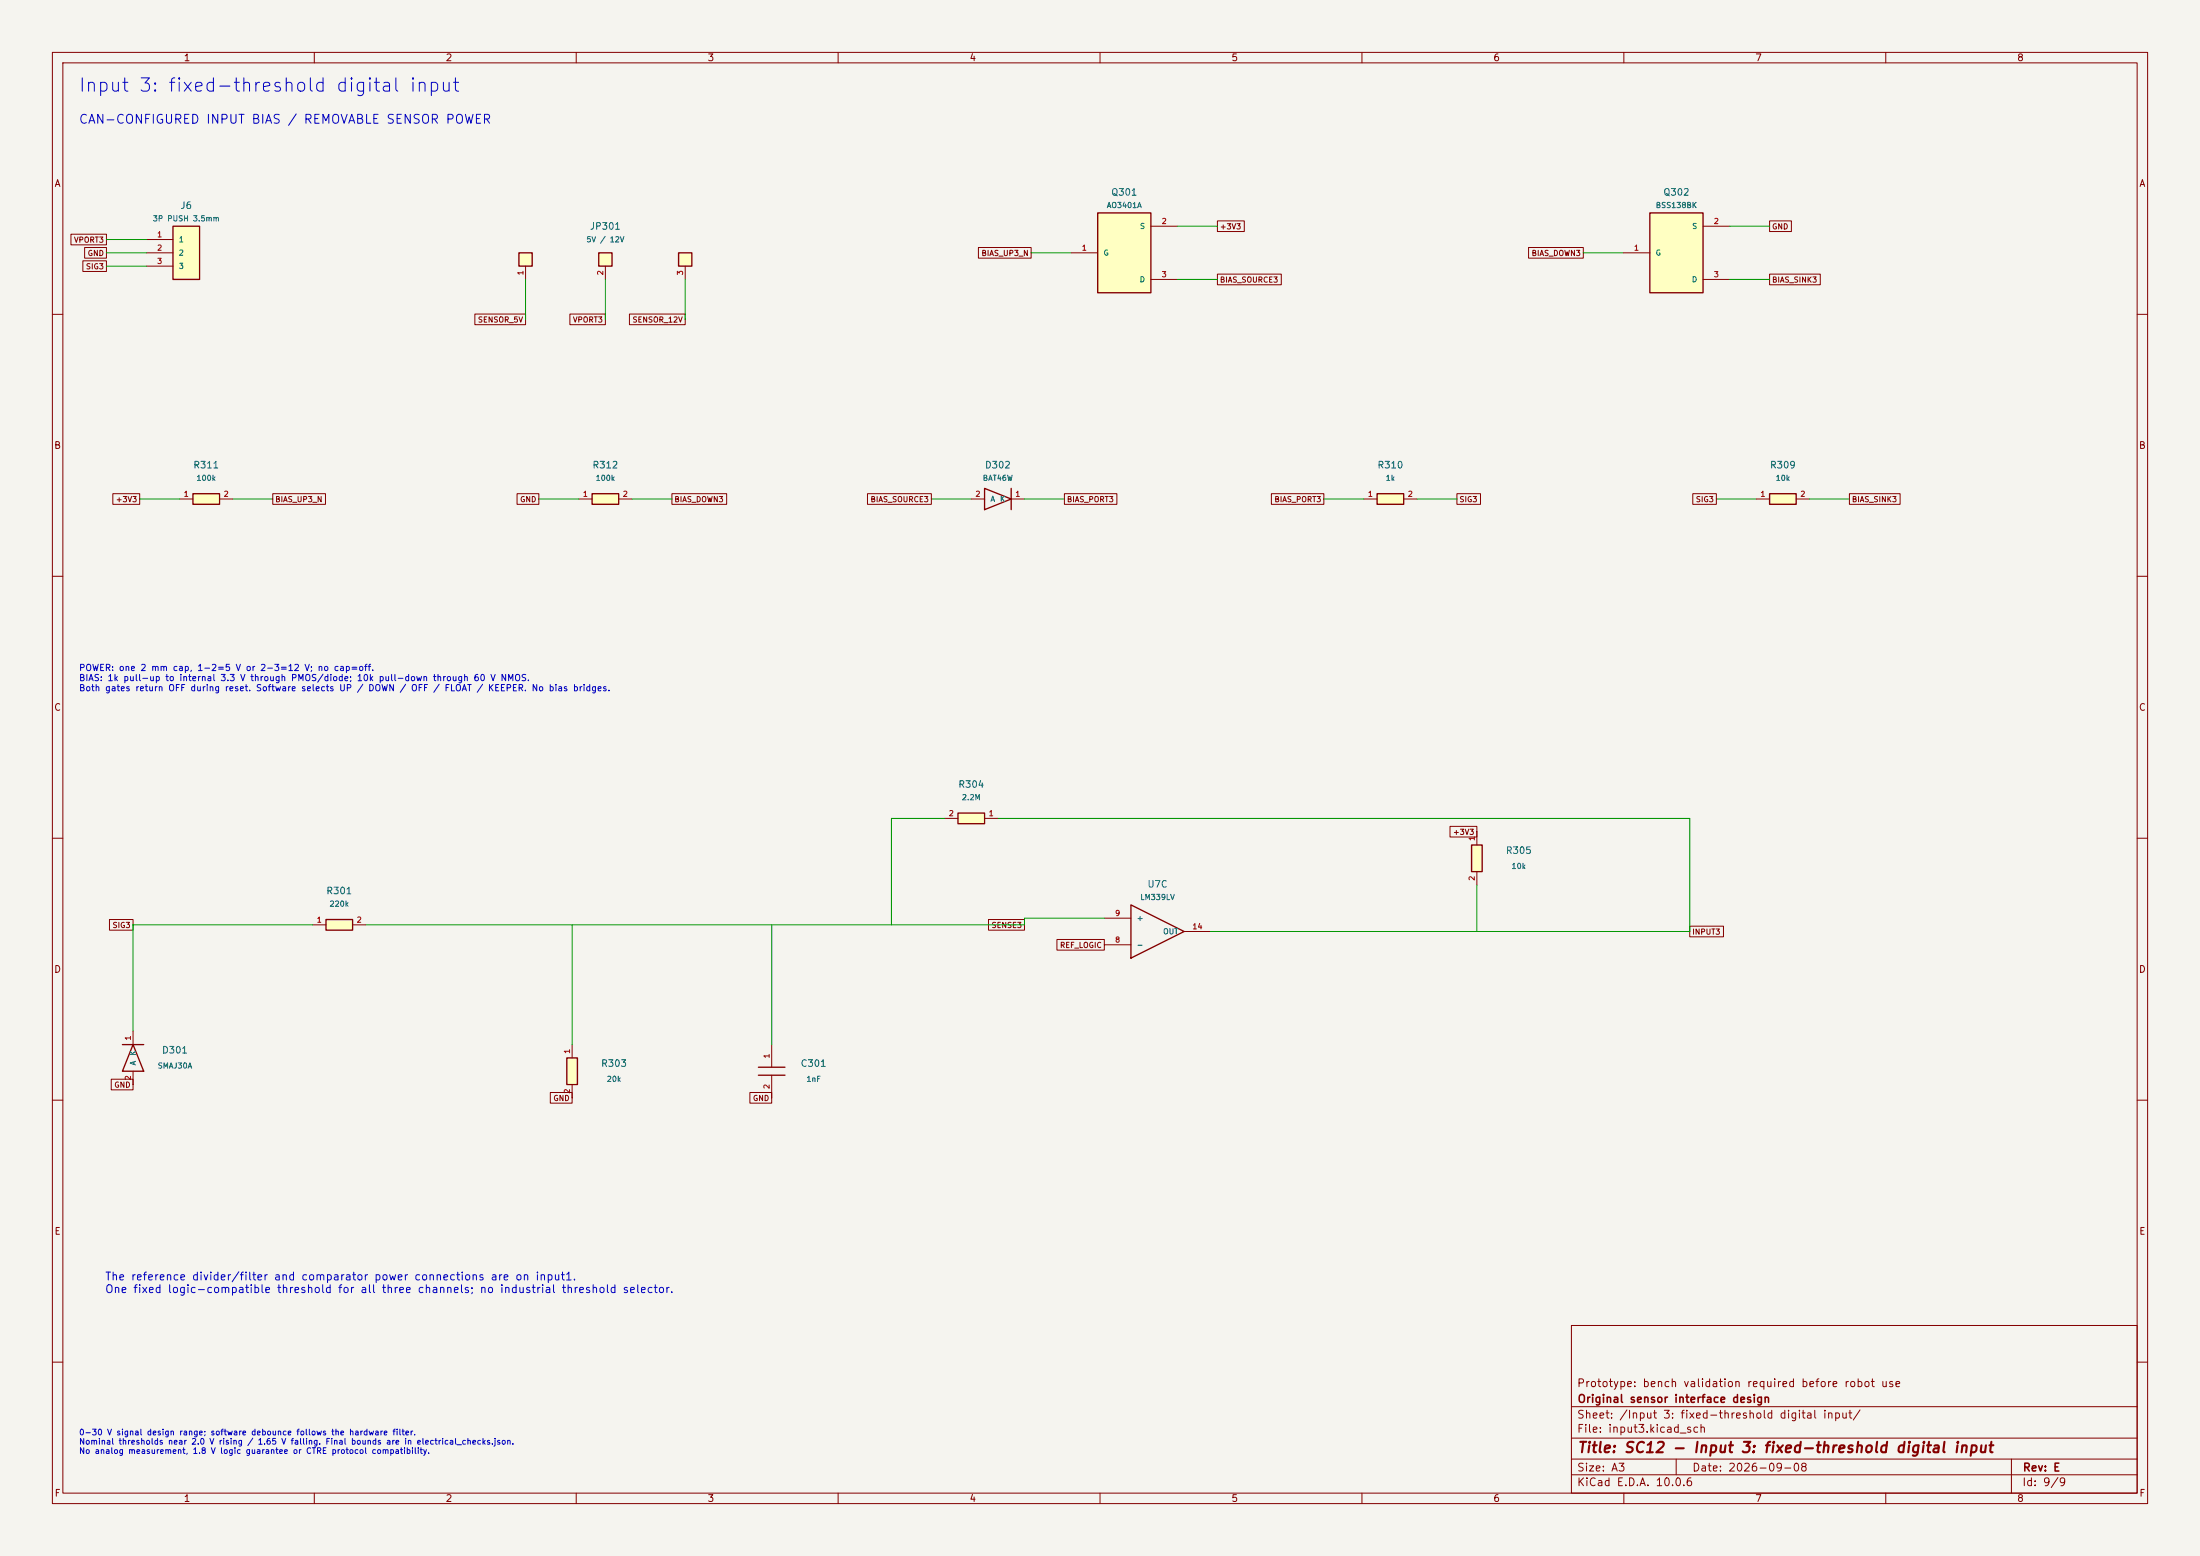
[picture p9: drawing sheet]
(kicad_sch (version 20250114) (generator "eeschema") (paper "A3")
(title_block (title "SC12 - Input 3: fixed-threshold digital input") (date "2026-09-08") (rev "E") (company "Original sensor interface design") (comment 1 "Prototype: bench validation required before robot use"))
(lib_symbols
(symbol "FRC_Sensor_CAN:C" (pin_names (offset 1.016)) (in_bom yes) (on_board yes)
(property "Reference" "C" (at 0 10 0) (effects (font (size 1.27 1.27))))
(property "Value" "C" (at 0 7 0) (effects (font (size 1.27 1.27))))
(property "Footprint" "" (at 0 0 0) (effects (font (size 1.27 1.27)) (hide yes)))
(property "Datasheet" "" (at 0 0 0) (effects (font (size 1.27 1.27)) (hide yes)))
(symbol "C_1_1" (polyline (pts (xy -0.762 -2.54) (xy -0.762 2.54)) (stroke (width 0.254) (type default)) (fill (type none)))(polyline (pts (xy 0.762 -2.54) (xy 0.762 2.54)) (stroke (width 0.254) (type default)) (fill (type none)))
(pin passive line (at -5.08 0 0) (length 4.318) (name "" (effects (font (size 1.016 1.016)))) (number "1" (effects (font (size 1.016 1.016)))))
(pin passive line (at 5.08 0 180) (length 4.318) (name "" (effects (font (size 1.016 1.016)))) (number "2" (effects (font (size 1.016 1.016)))))))
(symbol "FRC_Sensor_CAN:COMP4" (pin_names (offset 1.016)) (in_bom yes) (on_board yes)
(property "Reference" "U" (at 0 10 0) (effects (font (size 1.27 1.27))))
(property "Value" "COMP4" (at 0 7 0) (effects (font (size 1.27 1.27))))
(property "Footprint" "" (at 0 0 0) (effects (font (size 1.27 1.27)) (hide yes)))
(property "Datasheet" "" (at 0 0 0) (effects (font (size 1.27 1.27)) (hide yes)))
(symbol "COMP4_1_1" (polyline (pts (xy -5.08 -5.08) (xy -5.08 5.08) (xy 5.08 0) (xy -5.08 -5.08)) (stroke (width 0.254) (type default)) (fill (type none)))
(pin input line (at -10.16 2.54 0) (length 5.08) (name "+" (effects (font (size 1.016 1.016)))) (number "5" (effects (font (size 1.016 1.016)))))
(pin input line (at -10.16 -2.54 0) (length 5.08) (name "-" (effects (font (size 1.016 1.016)))) (number "4" (effects (font (size 1.016 1.016)))))
(pin open_collector line (at 10.16 0 180) (length 5.08) (name "OUT" (effects (font (size 1.016 1.016)))) (number "2" (effects (font (size 1.016 1.016))))))
(symbol "COMP4_2_1" (polyline (pts (xy -5.08 -5.08) (xy -5.08 5.08) (xy 5.08 0) (xy -5.08 -5.08)) (stroke (width 0.254) (type default)) (fill (type none)))
(pin input line (at -10.16 2.54 0) (length 5.08) (name "+" (effects (font (size 1.016 1.016)))) (number "7" (effects (font (size 1.016 1.016)))))
(pin input line (at -10.16 -2.54 0) (length 5.08) (name "-" (effects (font (size 1.016 1.016)))) (number "6" (effects (font (size 1.016 1.016)))))
(pin open_collector line (at 10.16 0 180) (length 5.08) (name "OUT" (effects (font (size 1.016 1.016)))) (number "1" (effects (font (size 1.016 1.016))))))
(symbol "COMP4_3_1" (polyline (pts (xy -5.08 -5.08) (xy -5.08 5.08) (xy 5.08 0) (xy -5.08 -5.08)) (stroke (width 0.254) (type default)) (fill (type none)))
(pin input line (at -10.16 2.54 0) (length 5.08) (name "+" (effects (font (size 1.016 1.016)))) (number "9" (effects (font (size 1.016 1.016)))))
(pin input line (at -10.16 -2.54 0) (length 5.08) (name "-" (effects (font (size 1.016 1.016)))) (number "8" (effects (font (size 1.016 1.016)))))
(pin open_collector line (at 10.16 0 180) (length 5.08) (name "OUT" (effects (font (size 1.016 1.016)))) (number "14" (effects (font (size 1.016 1.016))))))
(symbol "COMP4_4_1" (polyline (pts (xy -5.08 -5.08) (xy -5.08 5.08) (xy 5.08 0) (xy -5.08 -5.08)) (stroke (width 0.254) (type default)) (fill (type none)))
(pin input line (at -10.16 2.54 0) (length 5.08) (name "+" (effects (font (size 1.016 1.016)))) (number "11" (effects (font (size 1.016 1.016)))))
(pin input line (at -10.16 -2.54 0) (length 5.08) (name "-" (effects (font (size 1.016 1.016)))) (number "10" (effects (font (size 1.016 1.016)))))
(pin open_collector line (at 10.16 0 180) (length 5.08) (name "OUT" (effects (font (size 1.016 1.016)))) (number "13" (effects (font (size 1.016 1.016))))))
(symbol "COMP4_5_1" (rectangle (start -2.54 2.54) (end 2.54 -2.54) (stroke (width .254) (type default)) (fill (type background)))
(pin power_in line (at 0 7.62 270) (length 5.08) (name "" (effects (font (size 1.016 1.016)))) (number "3" (effects (font (size 1.016 1.016)))))
(pin power_in line (at 0 -7.62 90) (length 5.08) (name "" (effects (font (size 1.016 1.016)))) (number "12" (effects (font (size 1.016 1.016)))))))
(symbol "FRC_Sensor_CAN:CONN3" (pin_names (offset 1.016)) (in_bom yes) (on_board yes)
(property "Reference" "J" (at 0 10 0) (effects (font (size 1.27 1.27))))
(property "Value" "CONN3" (at 0 7 0) (effects (font (size 1.27 1.27))))
(property "Footprint" "" (at 0 0 0) (effects (font (size 1.27 1.27)) (hide yes)))
(property "Datasheet" "" (at 0 0 0) (effects (font (size 1.27 1.27)) (hide yes)))
(symbol "CONN3_1_1" (rectangle (start -2.54 5.08) (end 2.54 -5.08) (stroke (width .254) (type default)) (fill (type background)))
(pin passive line (at -7.62 2.54 0) (length 5.08) (name "1" (effects (font (size 1.016 1.016)))) (number "1" (effects (font (size 1.016 1.016)))))
(pin passive line (at -7.62 0 0) (length 5.08) (name "2" (effects (font (size 1.016 1.016)))) (number "2" (effects (font (size 1.016 1.016)))))
(pin passive line (at -7.62 -2.54 0) (length 5.08) (name "3" (effects (font (size 1.016 1.016)))) (number "3" (effects (font (size 1.016 1.016)))))))
(symbol "FRC_Sensor_CAN:D" (pin_names (offset 1.016)) (in_bom yes) (on_board yes)
(property "Reference" "D" (at 0 10 0) (effects (font (size 1.27 1.27))))
(property "Value" "D" (at 0 7 0) (effects (font (size 1.27 1.27))))
(property "Footprint" "" (at 0 0 0) (effects (font (size 1.27 1.27)) (hide yes)))
(property "Datasheet" "" (at 0 0 0) (effects (font (size 1.27 1.27)) (hide yes)))
(symbol "D_1_1" (polyline (pts (xy -2.54 -2.032) (xy -2.54 2.032) (xy 2.54 0) (xy -2.54 -2.032)) (stroke (width 0.254) (type default)) (fill (type none)))(polyline (pts (xy 2.54 -2.032) (xy 2.54 2.032)) (stroke (width 0.254) (type default)) (fill (type none)))
(pin passive line (at -5.08 0 0) (length 2.54) (name "A" (effects (font (size 1.016 1.016)))) (number "2" (effects (font (size 1.016 1.016)))))
(pin passive line (at 5.08 0 180) (length 2.54) (name "K" (effects (font (size 1.016 1.016)))) (number "1" (effects (font (size 1.016 1.016)))))))
(symbol "FRC_Sensor_CAN:NMOS3" (pin_names (offset 1.016)) (in_bom yes) (on_board yes)
(property "Reference" "Q" (at 0 10 0) (effects (font (size 1.27 1.27))))
(property "Value" "NMOS3" (at 0 7 0) (effects (font (size 1.27 1.27))))
(property "Footprint" "" (at 0 0 0) (effects (font (size 1.27 1.27)) (hide yes)))
(property "Datasheet" "" (at 0 0 0) (effects (font (size 1.27 1.27)) (hide yes)))
(symbol "NMOS3_1_1" (rectangle (start -5.08 7.62) (end 5.08 -7.62) (stroke (width .254) (type default)) (fill (type background)))
(pin input line (at -10.16 0 0) (length 5.08) (name "G" (effects (font (size 1.016 1.016)))) (number "1" (effects (font (size 1.016 1.016)))))
(pin passive line (at 10.16 5.08 180) (length 5.08) (name "S" (effects (font (size 1.016 1.016)))) (number "2" (effects (font (size 1.016 1.016)))))
(pin passive line (at 10.16 -5.08 180) (length 5.08) (name "D" (effects (font (size 1.016 1.016)))) (number "3" (effects (font (size 1.016 1.016)))))))
(symbol "FRC_Sensor_CAN:PMOS3" (pin_names (offset 1.016)) (in_bom yes) (on_board yes)
(property "Reference" "Q" (at 0 10 0) (effects (font (size 1.27 1.27))))
(property "Value" "PMOS3" (at 0 7 0) (effects (font (size 1.27 1.27))))
(property "Footprint" "" (at 0 0 0) (effects (font (size 1.27 1.27)) (hide yes)))
(property "Datasheet" "" (at 0 0 0) (effects (font (size 1.27 1.27)) (hide yes)))
(symbol "PMOS3_1_1" (rectangle (start -5.08 7.62) (end 5.08 -7.62) (stroke (width .254) (type default)) (fill (type background)))
(pin input line (at -10.16 0 0) (length 5.08) (name "G" (effects (font (size 1.016 1.016)))) (number "1" (effects (font (size 1.016 1.016)))))
(pin passive line (at 10.16 5.08 180) (length 5.08) (name "S" (effects (font (size 1.016 1.016)))) (number "2" (effects (font (size 1.016 1.016)))))
(pin passive line (at 10.16 -5.08 180) (length 5.08) (name "D" (effects (font (size 1.016 1.016)))) (number "3" (effects (font (size 1.016 1.016)))))))
(symbol "FRC_Sensor_CAN:R" (pin_names (offset 1.016)) (in_bom yes) (on_board yes)
(property "Reference" "R" (at 0 10 0) (effects (font (size 1.27 1.27))))
(property "Value" "R" (at 0 7 0) (effects (font (size 1.27 1.27))))
(property "Footprint" "" (at 0 0 0) (effects (font (size 1.27 1.27)) (hide yes)))
(property "Datasheet" "" (at 0 0 0) (effects (font (size 1.27 1.27)) (hide yes)))
(symbol "R_1_1" (rectangle (start -2.54 1.016) (end 2.54 -1.016) (stroke (width .254) (type default)) (fill (type background)))
(pin passive line (at -5.08 0 0) (length 2.54) (name "" (effects (font (size 1.016 1.016)))) (number "1" (effects (font (size 1.016 1.016)))))
(pin passive line (at 5.08 0 180) (length 2.54) (name "" (effects (font (size 1.016 1.016)))) (number "2" (effects (font (size 1.016 1.016)))))))
(symbol "FRC_Sensor_CAN:SEL3" (pin_names (offset 1.016)) (in_bom yes) (on_board yes)
(property "Reference" "JP" (at 0 10 0) (effects (font (size 1.27 1.27))))
(property "Value" "SEL3" (at 0 7 0) (effects (font (size 1.27 1.27))))
(property "Footprint" "" (at 0 0 0) (effects (font (size 1.27 1.27)) (hide yes)))
(property "Datasheet" "" (at 0 0 0) (effects (font (size 1.27 1.27)) (hide yes)))
(symbol "SEL3_1_1" (rectangle (start -16.51 -2.54) (end -13.97 0) (stroke (width .254) (type default)) (fill (type background)))(rectangle (start -1.27 -2.54) (end 1.27 0) (stroke (width .254) (type default)) (fill (type background)))(rectangle (start 13.97 -2.54) (end 16.51 0) (stroke (width .254) (type default)) (fill (type background)))
(pin passive line (at -15.24 -5.08 90) (length 2.54) (name "" (effects (font (size 1.016 1.016)))) (number "1" (effects (font (size 1.016 1.016)))))
(pin passive line (at 0 -5.08 90) (length 2.54) (name "" (effects (font (size 1.016 1.016)))) (number "2" (effects (font (size 1.016 1.016)))))
(pin passive line (at 15.24 -5.08 90) (length 2.54) (name "" (effects (font (size 1.016 1.016)))) (number "3" (effects (font (size 1.016 1.016))))))))
(text "Input 3: fixed-threshold digital input" (at 15 15 0) (effects (font (size 2.54 2.54)) (justify left top)))
(text "CAN-CONFIGURED INPUT BIAS / REMOVABLE SENSOR POWER" (at 15 22 0) (effects (font (size 1.7 1.7)) (justify left top)))
(wire (pts (xy 27.94 45.72) (xy 20.32 45.72)) (stroke (width 0) (type default)))
(global_label "VPORT3" (shape passive) (at 20.32 45.72 0) (effects (font (size 1.016 1.016)) (justify right)) (property "Intersheetrefs" "${INTERSHEET_REFS}" (at 20.32 45.72 0) (effects (font (size 1.27 1.27)) (hide yes))))
(wire (pts (xy 27.94 48.26) (xy 20.32 48.26)) (stroke (width 0) (type default)))
(global_label "GND" (shape passive) (at 20.32 48.26 0) (effects (font (size 1.016 1.016)) (justify right)) (property "Intersheetrefs" "${INTERSHEET_REFS}" (at 20.32 48.26 0) (effects (font (size 1.27 1.27)) (hide yes))))
(wire (pts (xy 27.94 50.8) (xy 20.32 50.8)) (stroke (width 0) (type default)))
(global_label "SIG3" (shape passive) (at 20.32 50.8 0) (effects (font (size 1.016 1.016)) (justify right)) (property "Intersheetrefs" "${INTERSHEET_REFS}" (at 20.32 50.8 0) (effects (font (size 1.27 1.27)) (hide yes))))
(symbol (lib_id "FRC_Sensor_CAN:CONN3") (at 35.56 48.26 0) (unit 1) (in_bom yes) (on_board yes) (dnp no) (property "Reference" "J6" (at 35.56 39.22 0) (effects (font (size 1.27 1.27))))(property "Value" "3P PUSH 3.5mm" (at 35.56 41.72 0) (effects (font (size 1.016 1.016))))(property "Footprint" "FRC_Sensor_CAN:Weidmuller_LSF_90_3P" (at 35.56 48.26 0) (effects (font (size 1.27 1.27)) (hide yes)))(property "Datasheet" "" (at 35.56 48.26 0) (effects (font (size 1.27 1.27)) (hide yes)))(property "MPN" "1824430000" (at 35.56 48.26 0) (effects (font (size 1.27 1.27)) (hide yes)))(property "Notes" "Horizontal /90 push-in; 8 mm strip, 7 mm pin-row spacing, two solder pins per pole." (at 35.56 48.26 0) (effects (font (size 1.27 1.27)) (hide yes)))(pin "1")(pin "2")(pin "3") )
(wire (pts (xy 100.33 53.34) (xy 100.33 60.96)) (stroke (width 0) (type default)))
(global_label "SENSOR_5V" (shape passive) (at 100.33 60.96 0) (effects (font (size 1.016 1.016)) (justify right)) (property "Intersheetrefs" "${INTERSHEET_REFS}" (at 100.33 60.96 0) (effects (font (size 1.27 1.27)) (hide yes))))
(wire (pts (xy 115.57 53.34) (xy 115.57 60.96)) (stroke (width 0) (type default)))
(global_label "VPORT3" (shape passive) (at 115.57 60.96 0) (effects (font (size 1.016 1.016)) (justify right)) (property "Intersheetrefs" "${INTERSHEET_REFS}" (at 115.57 60.96 0) (effects (font (size 1.27 1.27)) (hide yes))))
(wire (pts (xy 130.81 53.34) (xy 130.81 60.96)) (stroke (width 0) (type default)))
(global_label "SENSOR_12V" (shape passive) (at 130.81 60.96 0) (effects (font (size 1.016 1.016)) (justify right)) (property "Intersheetrefs" "${INTERSHEET_REFS}" (at 130.81 60.96 0) (effects (font (size 1.27 1.27)) (hide yes))))
(symbol (lib_id "FRC_Sensor_CAN:SEL3") (at 115.57000000000001 48.26 0) (unit 1) (in_bom yes) (on_board yes) (dnp no) (property "Reference" "JP301" (at 115.57 43.18 0) (effects (font (size 1.27 1.27))))(property "Value" "5V / 12V" (at 115.57 45.72 0) (effects (font (size 1.016 1.016))))(property "Footprint" "FRC_Sensor_CAN:PinHeader_1x03_P2.00mm_Vertical" (at 115.57 48.26 0) (effects (font (size 1.27 1.27)) (hide yes)))(property "Datasheet" "" (at 115.57 48.26 0) (effects (font (size 1.27 1.27)) (hide yes)))(property "MPN" "M22-2010305" (at 115.57 48.26 0) (effects (font (size 1.27 1.27)) (hide yes)))(property "Notes" "Hand-fit 2 mm header. One removable SPN02SVEN-RC shunt: 1-2=5 V, 2-3=12 V, absent=off. Change only with power off. Ship shunts loose." (at 115.57 48.26 0) (effects (font (size 1.27 1.27)) (hide yes)))(pin "1")(pin "2")(pin "3") )
(wire (pts (xy 204.47 48.26) (xy 196.85 48.26)) (stroke (width 0) (type default)))
(global_label "BIAS_UP3_N" (shape passive) (at 196.85 48.26 0) (effects (font (size 1.016 1.016)) (justify right)) (property "Intersheetrefs" "${INTERSHEET_REFS}" (at 196.85 48.26 0) (effects (font (size 1.27 1.27)) (hide yes))))
(wire (pts (xy 224.79 43.18) (xy 232.41 43.18)) (stroke (width 0) (type default)))
(global_label "+3V3" (shape passive) (at 232.41 43.18 180) (effects (font (size 1.016 1.016)) (justify left)) (property "Intersheetrefs" "${INTERSHEET_REFS}" (at 232.41 43.18 0) (effects (font (size 1.27 1.27)) (hide yes))))
(wire (pts (xy 224.79 53.34) (xy 232.41 53.34)) (stroke (width 0) (type default)))
(global_label "BIAS_SOURCE3" (shape passive) (at 232.41 53.34 180) (effects (font (size 1.016 1.016)) (justify left)) (property "Intersheetrefs" "${INTERSHEET_REFS}" (at 232.41 53.34 0) (effects (font (size 1.27 1.27)) (hide yes))))
(symbol (lib_id "FRC_Sensor_CAN:PMOS3") (at 214.63 48.26 0) (unit 1) (in_bom yes) (on_board yes) (dnp no) (property "Reference" "Q301" (at 214.63 36.68 0) (effects (font (size 1.27 1.27))))(property "Value" "AO3401A" (at 214.63 39.18 0) (effects (font (size 1.016 1.016))))(property "Footprint" "FRC_Sensor_CAN:SOT-23" (at 214.63 48.26 0) (effects (font (size 1.27 1.27)) (hide yes)))(property "Datasheet" "" (at 214.63 48.26 0) (effects (font (size 1.27 1.27)) (hide yes)))(property "MPN" "AO3401A" (at 214.63 48.26 0) (effects (font (size 1.27 1.27)) (hide yes)))(property "Notes" "3.3 V bias source, active-low gate. BAT46W isolates positive field voltage." (at 214.63 48.26 0) (effects (font (size 1.27 1.27)) (hide yes)))(pin "1")(pin "2")(pin "3") )
(wire (pts (xy 309.88 48.26) (xy 302.26 48.26)) (stroke (width 0) (type default)))
(global_label "BIAS_DOWN3" (shape passive) (at 302.26 48.26 0) (effects (font (size 1.016 1.016)) (justify right)) (property "Intersheetrefs" "${INTERSHEET_REFS}" (at 302.26 48.26 0) (effects (font (size 1.27 1.27)) (hide yes))))
(wire (pts (xy 330.2 43.18) (xy 337.82 43.18)) (stroke (width 0) (type default)))
(global_label "GND" (shape passive) (at 337.82 43.18 180) (effects (font (size 1.016 1.016)) (justify left)) (property "Intersheetrefs" "${INTERSHEET_REFS}" (at 337.82 43.18 0) (effects (font (size 1.27 1.27)) (hide yes))))
(wire (pts (xy 330.2 53.34) (xy 337.82 53.34)) (stroke (width 0) (type default)))
(global_label "BIAS_SINK3" (shape passive) (at 337.82 53.34 180) (effects (font (size 1.016 1.016)) (justify left)) (property "Intersheetrefs" "${INTERSHEET_REFS}" (at 337.82 53.34 0) (effects (font (size 1.27 1.27)) (hide yes))))
(symbol (lib_id "FRC_Sensor_CAN:NMOS3") (at 320.04 48.26 0) (unit 1) (in_bom yes) (on_board yes) (dnp no) (property "Reference" "Q302" (at 320.04 36.68 0) (effects (font (size 1.27 1.27))))(property "Value" "BSS138BK" (at 320.04 39.18 0) (effects (font (size 1.016 1.016))))(property "Footprint" "FRC_Sensor_CAN:SOT-23" (at 320.04 48.26 0) (effects (font (size 1.27 1.27)) (hide yes)))(property "Datasheet" "" (at 320.04 48.26 0) (effects (font (size 1.27 1.27)) (hide yes)))(property "MPN" "BSS138BK,215" (at 320.04 48.26 0) (effects (font (size 1.27 1.27)) (hide yes)))(property "Notes" "60 V bias sink, active-high gate; 6.5 ohm max at VGS=2.5 V, 25 C." (at 320.04 48.26 0) (effects (font (size 1.27 1.27)) (hide yes)))(pin "1")(pin "2")(pin "3") )
(wire (pts (xy 34.29 95.25) (xy 26.67 95.25)) (stroke (width 0) (type default)))
(global_label "+3V3" (shape passive) (at 26.67 95.25 0) (effects (font (size 1.016 1.016)) (justify right)) (property "Intersheetrefs" "${INTERSHEET_REFS}" (at 26.67 95.25 0) (effects (font (size 1.27 1.27)) (hide yes))))
(wire (pts (xy 44.45 95.25) (xy 52.07 95.25)) (stroke (width 0) (type default)))
(global_label "BIAS_UP3_N" (shape passive) (at 52.07 95.25 180) (effects (font (size 1.016 1.016)) (justify left)) (property "Intersheetrefs" "${INTERSHEET_REFS}" (at 52.07 95.25 0) (effects (font (size 1.27 1.27)) (hide yes))))
(symbol (lib_id "FRC_Sensor_CAN:R") (at 39.37 95.25 0) (unit 1) (in_bom yes) (on_board yes) (dnp no) (property "Reference" "R311" (at 39.37 88.75 0) (effects (font (size 1.27 1.27))))(property "Value" "100k" (at 39.37 91.25 0) (effects (font (size 1.016 1.016))))(property "Footprint" "FRC_Sensor_CAN:R_0805_2012Metric" (at 39.37 95.25 0) (effects (font (size 1.27 1.27)) (hide yes)))(property "Datasheet" "" (at 39.37 95.25 0) (effects (font (size 1.27 1.27)) (hide yes)))(property "MPN" "0805W8F1003T5E" (at 39.37 95.25 0) (effects (font (size 1.27 1.27)) (hide yes)))(property "Notes" "100k gate return holds bias OFF during reset, bootloader and unconfigured startup." (at 39.37 95.25 0) (effects (font (size 1.27 1.27)) (hide yes)))(pin "1")(pin "2") )
(wire (pts (xy 110.49 95.25) (xy 102.87 95.25)) (stroke (width 0) (type default)))
(global_label "GND" (shape passive) (at 102.87 95.25 0) (effects (font (size 1.016 1.016)) (justify right)) (property "Intersheetrefs" "${INTERSHEET_REFS}" (at 102.87 95.25 0) (effects (font (size 1.27 1.27)) (hide yes))))
(wire (pts (xy 120.65 95.25) (xy 128.27 95.25)) (stroke (width 0) (type default)))
(global_label "BIAS_DOWN3" (shape passive) (at 128.27 95.25 180) (effects (font (size 1.016 1.016)) (justify left)) (property "Intersheetrefs" "${INTERSHEET_REFS}" (at 128.27 95.25 0) (effects (font (size 1.27 1.27)) (hide yes))))
(symbol (lib_id "FRC_Sensor_CAN:R") (at 115.57000000000001 95.25 0) (unit 1) (in_bom yes) (on_board yes) (dnp no) (property "Reference" "R312" (at 115.57 88.75 0) (effects (font (size 1.27 1.27))))(property "Value" "100k" (at 115.57 91.25 0) (effects (font (size 1.016 1.016))))(property "Footprint" "FRC_Sensor_CAN:R_0805_2012Metric" (at 115.57 95.25 0) (effects (font (size 1.27 1.27)) (hide yes)))(property "Datasheet" "" (at 115.57 95.25 0) (effects (font (size 1.27 1.27)) (hide yes)))(property "MPN" "0805W8F1003T5E" (at 115.57 95.25 0) (effects (font (size 1.27 1.27)) (hide yes)))(property "Notes" "100k gate return holds bias OFF during reset, bootloader and unconfigured startup." (at 115.57 95.25 0) (effects (font (size 1.27 1.27)) (hide yes)))(pin "1")(pin "2") )
(wire (pts (xy 185.42 95.25) (xy 177.8 95.25)) (stroke (width 0) (type default)))
(global_label "BIAS_SOURCE3" (shape passive) (at 177.8 95.25 0) (effects (font (size 1.016 1.016)) (justify right)) (property "Intersheetrefs" "${INTERSHEET_REFS}" (at 177.8 95.25 0) (effects (font (size 1.27 1.27)) (hide yes))))
(wire (pts (xy 195.58 95.25) (xy 203.2 95.25)) (stroke (width 0) (type default)))
(global_label "BIAS_PORT3" (shape passive) (at 203.2 95.25 180) (effects (font (size 1.016 1.016)) (justify left)) (property "Intersheetrefs" "${INTERSHEET_REFS}" (at 203.2 95.25 0) (effects (font (size 1.27 1.27)) (hide yes))))
(symbol (lib_id "FRC_Sensor_CAN:D") (at 190.5 95.25 0) (unit 1) (in_bom yes) (on_board yes) (dnp no) (property "Reference" "D302" (at 190.5 88.75 0) (effects (font (size 1.27 1.27))))(property "Value" "BAT46W" (at 190.5 91.25 0) (effects (font (size 1.016 1.016))))(property "Footprint" "FRC_Sensor_CAN:D_SOD-123" (at 190.5 95.25 0) (effects (font (size 1.27 1.27)) (hide yes)))(property "Datasheet" "" (at 190.5 95.25 0) (effects (font (size 1.27 1.27)) (hide yes)))(property "MPN" "BAT46W-E3-18" (at 190.5 95.25 0) (effects (font (size 1.27 1.27)) (hide yes)))(property "Notes" "" (at 190.5 95.25 0) (effects (font (size 1.27 1.27)) (hide yes)))(pin "2")(pin "1") )
(wire (pts (xy 260.35 95.25) (xy 252.73 95.25)) (stroke (width 0) (type default)))
(global_label "BIAS_PORT3" (shape passive) (at 252.73 95.25 0) (effects (font (size 1.016 1.016)) (justify right)) (property "Intersheetrefs" "${INTERSHEET_REFS}" (at 252.73 95.25 0) (effects (font (size 1.27 1.27)) (hide yes))))
(wire (pts (xy 270.51 95.25) (xy 278.13 95.25)) (stroke (width 0) (type default)))
(global_label "SIG3" (shape passive) (at 278.13 95.25 180) (effects (font (size 1.016 1.016)) (justify left)) (property "Intersheetrefs" "${INTERSHEET_REFS}" (at 278.13 95.25 0) (effects (font (size 1.27 1.27)) (hide yes))))
(symbol (lib_id "FRC_Sensor_CAN:R") (at 265.43 95.25 0) (unit 1) (in_bom yes) (on_board yes) (dnp no) (property "Reference" "R310" (at 265.43 88.75 0) (effects (font (size 1.27 1.27))))(property "Value" "1k" (at 265.43 91.25 0) (effects (font (size 1.016 1.016))))(property "Footprint" "FRC_Sensor_CAN:R_0805_2012Metric" (at 265.43 95.25 0) (effects (font (size 1.27 1.27)) (hide yes)))(property "Datasheet" "" (at 265.43 95.25 0) (effects (font (size 1.27 1.27)) (hide yes)))(property "MPN" "0805W8F1001T5E" (at 265.43 95.25 0) (effects (font (size 1.27 1.27)) (hide yes)))(property "Notes" "Switched 3.3 V pull-up through reverse-blocking BAT46W; independent of sensor supply. About 3 mA maximum sink load." (at 265.43 95.25 0) (effects (font (size 1.27 1.27)) (hide yes)))(pin "1")(pin "2") )
(wire (pts (xy 335.28 95.25) (xy 327.66 95.25)) (stroke (width 0) (type default)))
(global_label "SIG3" (shape passive) (at 327.66 95.25 0) (effects (font (size 1.016 1.016)) (justify right)) (property "Intersheetrefs" "${INTERSHEET_REFS}" (at 327.66 95.25 0) (effects (font (size 1.27 1.27)) (hide yes))))
(wire (pts (xy 345.44 95.25) (xy 353.06 95.25)) (stroke (width 0) (type default)))
(global_label "BIAS_SINK3" (shape passive) (at 353.06 95.25 180) (effects (font (size 1.016 1.016)) (justify left)) (property "Intersheetrefs" "${INTERSHEET_REFS}" (at 353.06 95.25 0) (effects (font (size 1.27 1.27)) (hide yes))))
(symbol (lib_id "FRC_Sensor_CAN:R") (at 340.36 95.25 0) (unit 1) (in_bom yes) (on_board yes) (dnp no) (property "Reference" "R309" (at 340.36 88.75 0) (effects (font (size 1.27 1.27))))(property "Value" "10k" (at 340.36 91.25 0) (effects (font (size 1.016 1.016))))(property "Footprint" "FRC_Sensor_CAN:R_1206_3216Metric" (at 340.36 95.25 0) (effects (font (size 1.27 1.27)) (hide yes)))(property "Datasheet" "" (at 340.36 95.25 0) (effects (font (size 1.27 1.27)) (hide yes)))(property "MPN" "RC1206FR-0710KL" (at 340.36 95.25 0) (effects (font (size 1.27 1.27)) (hide yes)))(property "Notes" "Electronically switched 10k pulldown; 0.09 W worst at 30 V, 1206 0.25 W." (at 340.36 95.25 0) (effects (font (size 1.27 1.27)) (hide yes)))(pin "1")(pin "2") )
(text "POWER: one 2 mm cap, 1-2=5 V or 2-3=12 V; no cap=off.\nBIAS: 1k pull-up to internal 3.3 V through PMOS/diode; 10k pull-down through 60 V NMOS.\nBoth gates return OFF during reset. Software selects UP / DOWN / OFF / FLOAT / KEEPER. No bias bridges." (at 15 127 0) (effects (font (size 1.2 1.2)) (justify left top)))
(symbol (lib_id "FRC_Sensor_CAN:R") (at 64.77 176.53 0) (unit 1) (in_bom yes) (on_board yes) (dnp no) (property "Reference" "R301" (at 64.77 170.03 0) (effects (font (size 1.27 1.27))))(property "Value" "220k" (at 64.77 172.53 0) (effects (font (size 1.016 1.016))))(property "Footprint" "FRC_Sensor_CAN:R_0805_2012Metric" (at 64.77 176.53 0) (effects (font (size 1.27 1.27)) (hide yes)))(property "Datasheet" "" (at 64.77 176.53 0) (effects (font (size 1.27 1.27)) (hide yes)))(property "MPN" "RC0805FR-07220KL" (at 64.77 176.53 0) (effects (font (size 1.27 1.27)) (hide yes)))(property "Notes" "One series resistor; loses Rev B single-resistor-short tolerance. 150 V working rating; input 0-30 V target." (at 64.77 176.53 0) (effects (font (size 1.27 1.27)) (hide yes)))(pin "1")(pin "2") )
(symbol (lib_id "FRC_Sensor_CAN:D") (at 25.4 201.93 90) (unit 1) (in_bom yes) (on_board yes) (dnp no) (property "Reference" "D301" (at 33.4 200.43 90) (effects (font (size 1.27 1.27))))(property "Value" "SMAJ30A" (at 33.4 203.43 90) (effects (font (size 1.016 1.016))))(property "Footprint" "FRC_Sensor_CAN:D_SMA" (at 25.4 201.93 0) (effects (font (size 1.27 1.27)) (hide yes)))(property "Datasheet" "" (at 25.4 201.93 0) (effects (font (size 1.27 1.27)) (hide yes)))(property "MPN" "SMAJ30A" (at 25.4 201.93 0) (effects (font (size 1.27 1.27)) (hide yes)))(property "Notes" "30V working standoff; unidirectional transient clamp." (at 25.4 201.93 0) (effects (font (size 1.27 1.27)) (hide yes)))(pin "2")(pin "1") )
(symbol (lib_id "FRC_Sensor_CAN:R") (at 109.22 204.47 270) (unit 1) (in_bom yes) (on_board yes) (dnp no) (property "Reference" "R303" (at 117.22 202.97 90) (effects (font (size 1.27 1.27))))(property "Value" "20k" (at 117.22 205.97 90) (effects (font (size 1.016 1.016))))(property "Footprint" "FRC_Sensor_CAN:R_0805_2012Metric" (at 109.22 204.47 0) (effects (font (size 1.27 1.27)) (hide yes)))(property "Datasheet" "" (at 109.22 204.47 0) (effects (font (size 1.27 1.27)) (hide yes)))(property "MPN" "RC0805FR-0720KL" (at 109.22 204.47 0) (effects (font (size 1.27 1.27)) (hide yes)))(property "Notes" "" (at 109.22 204.47 0) (effects (font (size 1.27 1.27)) (hide yes)))(pin "1")(pin "2") )
(symbol (lib_id "FRC_Sensor_CAN:C") (at 147.32 204.47 270) (unit 1) (in_bom yes) (on_board yes) (dnp no) (property "Reference" "C301" (at 155.32 202.97 90) (effects (font (size 1.27 1.27))))(property "Value" "1nF" (at 155.32 205.97 90) (effects (font (size 1.016 1.016))))(property "Footprint" "FRC_Sensor_CAN:C_0805_2012Metric" (at 147.32 204.47 0) (effects (font (size 1.27 1.27)) (hide yes)))(property "Datasheet" "" (at 147.32 204.47 0) (effects (font (size 1.27 1.27)) (hide yes)))(property "MPN" "CC0805JRNPO9BN102" (at 147.32 204.47 0) (effects (font (size 1.27 1.27)) (hide yes)))(property "Notes" "" (at 147.32 204.47 0) (effects (font (size 1.27 1.27)) (hide yes)))(pin "1")(pin "2") )
(symbol (lib_id "FRC_Sensor_CAN:COMP4") (at 220.98 177.8 0) (unit 3) (in_bom yes) (on_board yes) (dnp no) (property "Reference" "U7" (at 220.98 168.76 0) (effects (font (size 1.27 1.27))))(property "Value" "LM339LV" (at 220.98 171.26 0) (effects (font (size 1.016 1.016))))(property "Footprint" "FRC_Sensor_CAN:SOIC-14_3.9x8.7mm_P1.27mm" (at 220.98 177.8 0) (effects (font (size 1.27 1.27)) (hide yes)))(property "Datasheet" "" (at 220.98 177.8 0) (effects (font (size 1.27 1.27)) (hide yes)))(property "MPN" "LM339LVDR" (at 220.98 177.8 0) (effects (font (size 1.27 1.27)) (hide yes)))(property "Notes" "Rail-to-rail failsafe comparator on regulated 3V3. 0-30V signal is divided before this pin; NOT a 30V supply IC. Same SO14 pin assignment as LM2901B." (at 220.98 177.8 0) (effects (font (size 1.27 1.27)) (hide yes)))(pin "9")(pin "8")(pin "14") )
(symbol (lib_id "FRC_Sensor_CAN:R") (at 185.42000000000002 156.21 180) (unit 1) (in_bom yes) (on_board yes) (dnp no) (property "Reference" "R304" (at 185.42 149.71 0) (effects (font (size 1.27 1.27))))(property "Value" "2.2M" (at 185.42 152.21 0) (effects (font (size 1.016 1.016))))(property "Footprint" "FRC_Sensor_CAN:R_0805_2012Metric" (at 185.42 156.21 0) (effects (font (size 1.27 1.27)) (hide yes)))(property "Datasheet" "" (at 185.42 156.21 0) (effects (font (size 1.27 1.27)) (hide yes)))(property "MPN" "RC0805FR-072M2L" (at 185.42 156.21 0) (effects (font (size 1.27 1.27)) (hide yes)))(property "Notes" "Positive feedback; fixed Schmitt thresholds with shared reference." (at 185.42 156.21 0) (effects (font (size 1.27 1.27)) (hide yes)))(pin "1")(pin "2") )
(symbol (lib_id "FRC_Sensor_CAN:R") (at 281.94 163.83 270) (unit 1) (in_bom yes) (on_board yes) (dnp no) (property "Reference" "R305" (at 289.94 162.33 90) (effects (font (size 1.27 1.27))))(property "Value" "10k" (at 289.94 165.33 90) (effects (font (size 1.016 1.016))))(property "Footprint" "FRC_Sensor_CAN:R_0805_2012Metric" (at 281.94 163.83 0) (effects (font (size 1.27 1.27)) (hide yes)))(property "Datasheet" "" (at 281.94 163.83 0) (effects (font (size 1.27 1.27)) (hide yes)))(property "MPN" "0805W8F1002T5E" (at 281.94 163.83 0) (effects (font (size 1.27 1.27)) (hide yes)))(property "Notes" "" (at 281.94 163.83 0) (effects (font (size 1.27 1.27)) (hide yes)))(pin "1")(pin "2") )
(global_label "SIG3" (shape passive) (at 25.4 176.53 0) (effects (font (size 1.016 1.016)) (justify right)) (property "Intersheetrefs" "${INTERSHEET_REFS}" (at 25.4 176.53 0) (effects (font (size 1.27 1.27)) (hide yes))))
(wire (pts (xy 25.4 176.53) (xy 59.69 176.53)) (stroke (width 0) (type default)))
(wire (pts (xy 25.4 176.53) (xy 25.4 196.85)) (stroke (width 0) (type default)))
(junction (at 25.4 176.53) (diameter 0) (color 0 0 0 0))
(global_label "GND" (shape passive) (at 25.4 207.01 0) (effects (font (size 1.016 1.016)) (justify right)) (property "Intersheetrefs" "${INTERSHEET_REFS}" (at 25.4 207.01 0) (effects (font (size 1.27 1.27)) (hide yes))))
(wire (pts (xy 69.85 176.53) (xy 195.58 176.53)) (stroke (width 0) (type default)))
(wire (pts (xy 195.58 176.53) (xy 195.58 175.26)) (stroke (width 0) (type default)))
(wire (pts (xy 195.58 175.26) (xy 210.82 175.26)) (stroke (width 0) (type default)))
(global_label "SENSE3" (shape passive) (at 195.58 176.53 0) (effects (font (size 1.016 1.016)) (justify right)) (property "Intersheetrefs" "${INTERSHEET_REFS}" (at 195.58 176.53 0) (effects (font (size 1.27 1.27)) (hide yes))))
(wire (pts (xy 109.22 176.53) (xy 109.22 199.39)) (stroke (width 0) (type default)))
(junction (at 109.22 176.53) (diameter 0) (color 0 0 0 0))
(global_label "GND" (shape passive) (at 109.22 209.55 0) (effects (font (size 1.016 1.016)) (justify right)) (property "Intersheetrefs" "${INTERSHEET_REFS}" (at 109.22 209.55 0) (effects (font (size 1.27 1.27)) (hide yes))))
(wire (pts (xy 147.32 176.53) (xy 147.32 199.39)) (stroke (width 0) (type default)))
(junction (at 147.32 176.53) (diameter 0) (color 0 0 0 0))
(global_label "GND" (shape passive) (at 147.32 209.55 0) (effects (font (size 1.016 1.016)) (justify right)) (property "Intersheetrefs" "${INTERSHEET_REFS}" (at 147.32 209.55 0) (effects (font (size 1.27 1.27)) (hide yes))))
(global_label "REF_LOGIC" (shape passive) (at 210.82 180.34 0) (effects (font (size 1.016 1.016)) (justify right)) (property "Intersheetrefs" "${INTERSHEET_REFS}" (at 210.82 180.34 0) (effects (font (size 1.27 1.27)) (hide yes))))
(wire (pts (xy 231.14 177.8) (xy 322.58 177.8)) (stroke (width 0) (type default)))
(global_label "INPUT3" (shape passive) (at 322.58 177.8 180) (effects (font (size 1.016 1.016)) (justify left)) (property "Intersheetrefs" "${INTERSHEET_REFS}" (at 322.58 177.8 0) (effects (font (size 1.27 1.27)) (hide yes))))
(wire (pts (xy 281.94 168.91) (xy 281.94 177.8)) (stroke (width 0) (type default)))
(junction (at 281.94 177.8) (diameter 0) (color 0 0 0 0))
(global_label "+3V3" (shape passive) (at 281.94 158.75 0) (effects (font (size 1.016 1.016)) (justify right)) (property "Intersheetrefs" "${INTERSHEET_REFS}" (at 281.94 158.75 0) (effects (font (size 1.27 1.27)) (hide yes))))
(wire (pts (xy 322.58 177.8) (xy 322.58 156.21)) (stroke (width 0) (type default)))
(wire (pts (xy 322.58 156.21) (xy 190.5 156.21)) (stroke (width 0) (type default)))
(wire (pts (xy 180.34 156.21) (xy 170.18 156.21)) (stroke (width 0) (type default)))
(wire (pts (xy 170.18 156.21) (xy 170.18 176.53)) (stroke (width 0) (type default)))
(junction (at 170.18 176.53) (diameter 0) (color 0 0 0 0))
(text "The reference divider/filter and comparator power connections are on input1.\nOne fixed logic-compatible threshold for all three channels; no industrial threshold selector." (at 20 243 0) (effects (font (size 1.5 1.5)) (justify left top)))
(text "0-30 V signal design range; software debounce follows the hardware filter.\nNominal thresholds near 2.0 V rising / 1.65 V falling. Final bounds are in electrical_checks.json.\nNo analog measurement, 1.8 V logic guarantee or CTRE protocol compatibility." (at 15 273 0) (effects (font (size 1.1 1.1)) (justify left top)))
(embedded_fonts no))
